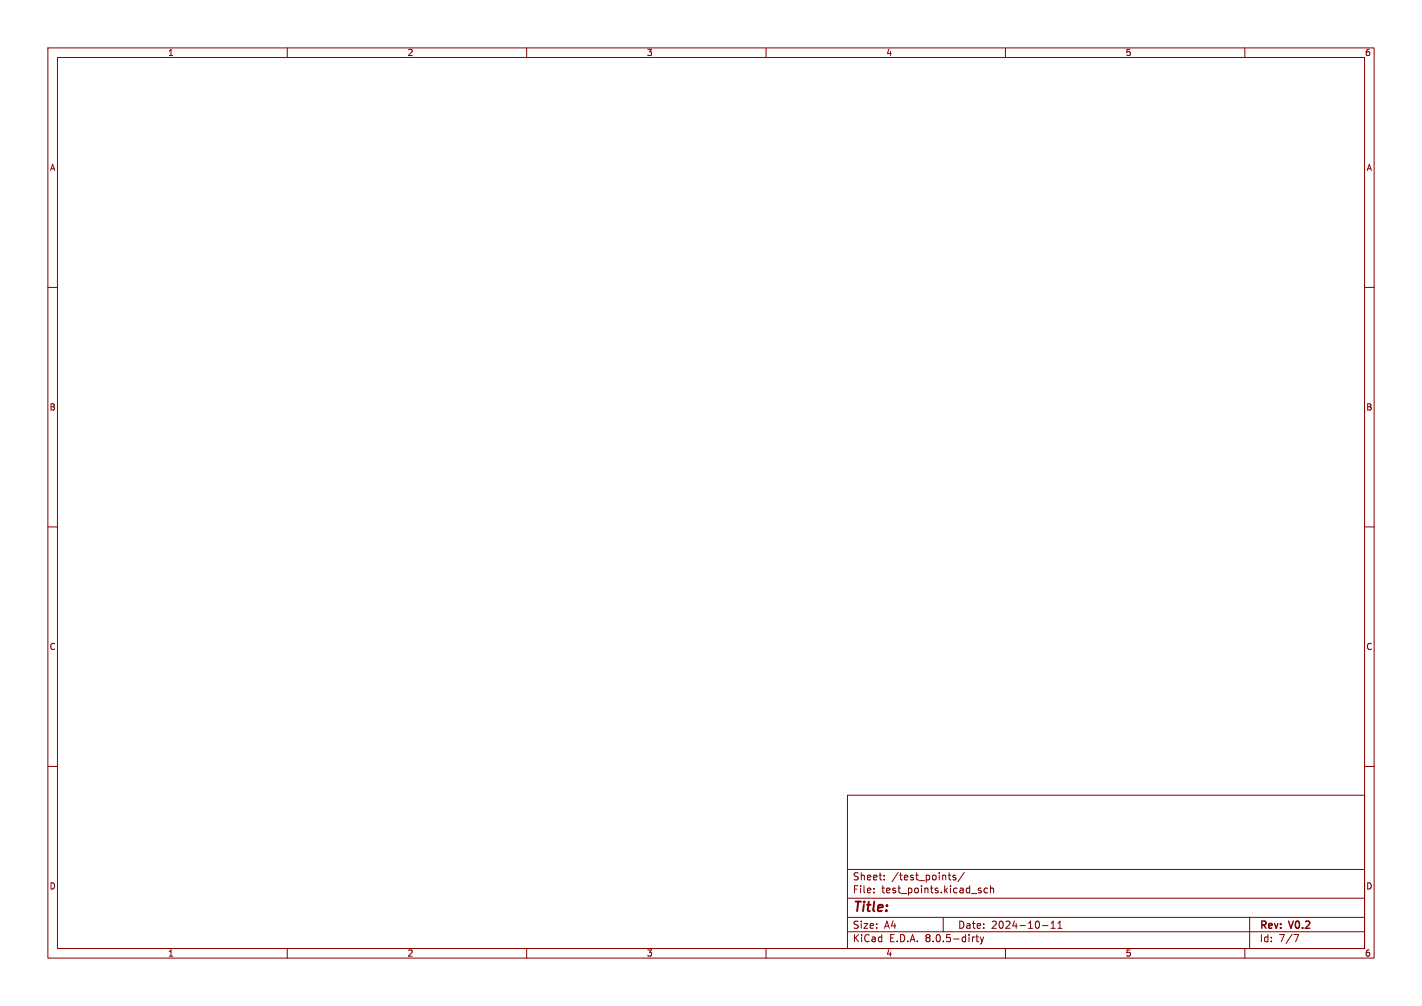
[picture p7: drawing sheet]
<svg xmlns="http://www.w3.org/2000/svg" width="297mm" height="210mm" viewBox="0 0 297 210" stroke-linecap="round" stroke-linejoin="round" font-family="sans-serif">
<g fill="none" stroke="#840000" stroke-width=".21">
<path d="M10 10h277v190h-277zM12 12h273v186h-273zM60 10v2M110 10v2M160 10v2M210 10v2M260 10v2M10 60h2M285 60h2M10 110h2M285 110h2M10 160h2"/>
<path d="M285 160h2M177 166h108v32h-108zM60 198v2M110 198v2M160 198v2M177 194.5h108M177 191.5h108M177 187.5h108M177 181.5h108M182.5 186.3v.1M182.5 185.5v.1M184.7 183.6v.1"/>
<path d="M184.7 182.8v.1M197 191.5v3M198 182.7h.6M198.2 183.5l.4 .2M199.6 182.8l-.4-.1-.2 .2 .1 .2 .5 .2v.3h-.6M201.4 182.1l-1.3 2M203.5 195.6l-.3 .1M203.8 195.6h.6M204 195.1v1.3l.4 .2M204.5 185.9l.4 .1 .1 .2-.3 .2h-.2M204.5 185.4l.4 .1M204.7 195.6l.4 1"/>
<path d="M205.1 196.6l-.4 .5M205.5 195.6l-.4 1M206.2 185.5l-.4-.1-.3 .3 .2 .6h.5M206.9 185.5l.2-.1 .4 .1v.9M206.9 184.9v1.5M210 198v2M217.7 193.2h1.2M219.5 193.8h.9M219.5 192.7l.5-.4v1.5M221 193.8h.8M221 192.7l.4-.4v1.5M260 198v2"/>
<path d="M261 191.5v6.5M270.2 195.1h1l-.6 1.5"/>
</g>
<text font-size="2.8" fill="#840000" x="178" y="190.9">Title:</text>
<g font-size="2.1" fill="#840000">
<text x="178" y="184">Sheet:</text>
<text x="186.2" y="184">/test_points/</text>
<text x="178" y="186.7">File:</text>
<text x="184.1" y="186.7">test_points.kicad_sch</text>
<text x="178" y="196.9">KiCad</text>
<text x="178" y="194.1">Size:</text>
<text x="184.7" y="194.1">A4</text>
<text x="185.7" y="196.9">E.D.A.</text>
<text x="193.3" y="196.9">8.0.5-dirty</text>
<text x="200" y="194.1">Date:</text>
<text x="207" y="194.1">2024-10-11</text>
<text x="263" y="194.3">Rev:</text>
<text x="263" y="196.9">Id:</text>
<text x="267.1" y="196.9">7/7</text>
<text x="269.4" y="194.3">V0.2</text>
</g>
<g font-size="1.8" fill="#840000">
<text x="35" y="11.9">1</text>
<text x="85" y="11.9">2</text>
<text x="135" y="11.9">3</text>
<text x="185" y="11.9">4</text>
<text x="235" y="11.9">5</text>
<text x="285" y="11.9">6</text>
<text x="10.3" y="35.9">A</text>
<text x="285.3" y="35.9">A</text>
<text x="10.3" y="85.9">B</text>
<text x="285.3" y="85.9">B</text>
<text x="10.3" y="135.9">C</text>
<text x="285.3" y="135.9">C</text>
<text x="10.3" y="185.9">D</text>
<text x="285.3" y="185.9">D</text>
<text x="35" y="199.9">1</text>
<text x="85" y="199.9">2</text>
<text x="135" y="199.9">3</text>
<text x="185" y="199.9">4</text>
<text x="235" y="199.9">5</text>
<text x="285" y="199.9">6</text>
</g>
</svg>
